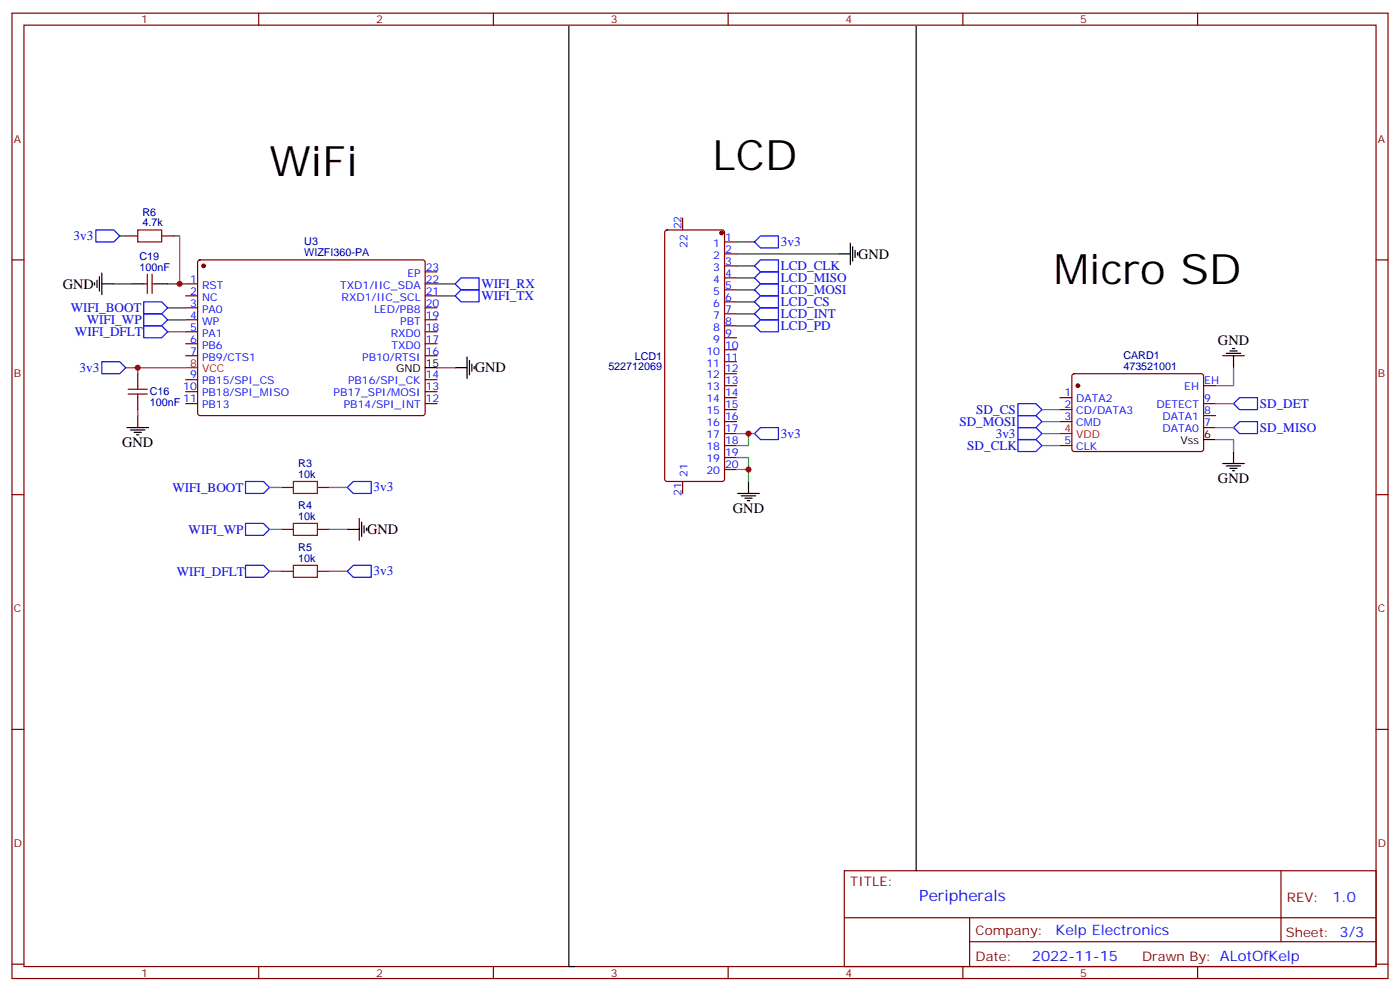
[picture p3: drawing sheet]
<svg xmlns="http://www.w3.org/2000/svg" width="412mm" height="292mm" viewBox="0 0 412 292" stroke-linecap="round" stroke-linejoin="round" font-family="sans-serif">
<g fill="none" stroke="#870000" stroke-width=".35">
<path d="M3.5 3.9h405.4v284.3h-405.4zM7.1 7.4h398.2v277.3h-398.2zM76.2 3.9v3.5M145.3 3.9v3.5M214.5 3.9v3.5M283.6 3.9v3.5M352.8 3.9v3.5M3.5 76.6h3.6M37 69.5h3.6M47.6 69.5h3.6M58.4 76.8l.5-.2h65.6l.5 .2 .2 .5v44.7l-.7 .4-65.9-.1-.4-.6v-44.4zM196 67.9l.5-.2h16.2l.7 .5v72.9l-.4 .7h-16.5l-.7-.4v-73z"/>
<path d="M201.1 64.2v3.5M213.4 71.3h3.6M213.4 74.8h3.6M213.4 78.3h3.6M405.3 76.6h3.6M42.3 83.6h1.1M43.4 80.8v5.6M44.8 83.6h1.1M44.8 80.8v5.6M54.7 83.6h3.5M54.7 87.1h3.5M54.7 90.7h3.5"/>
<path d="M54.7 94.2h3.5M54.7 97.7h3.5M125.2 83.6h3.6M125.2 87.1h3.6M125.2 90.7h3.6M125.2 94.2h3.6M125.2 97.7h3.6M125.2 80.1h3.6M213.4 81.8h3.6M213.4 85.4h3.6M213.4 88.9h3.6M213.4 92.4h3.6"/>
<path d="M213.4 96h3.6M213.4 99.5h3.6M37.7 116.1h5.7M37.7 114.7h5.7M40.6 113.6v1.1M40.6 116.1v1M54.7 101.2h3.5M54.7 104.8h3.5M54.7 111.8h3.5M54.7 115.4h3.5M54.7 118.9h3.5M125.2 101.2h3.6"/>
<path d="M125.2 104.8h3.6M125.2 111.8h3.6M125.2 115.4h3.6M125.2 118.9h3.6M213.4 103h3.6M213.4 106.5h3.6M213.4 110.1h3.6M213.4 113.6h3.6M213.4 117.1h3.6M312.2 117.1h3.5M316 110.3l.4-.2h37.7l.4 .7v21.8l-.7 .4-37.6-.1-.5-.6v-21.5zM354.5 118.9h3.6"/>
<path d="M354.5 113.6h3.6M213.4 120.7h3.6M213.4 124.2h3.6M213.4 127.7h3.6M213.4 131.2h3.6M213.4 134.8h3.6M213.4 138.3h3.6M312.2 120.7h3.5M312.2 124.2h3.5M312.2 131.2h3.5M354.5 125.9h3.6M354.5 122.4h3.6"/>
<path d="M3.5 145.7h3.6M82.9 143.6h3.5M82.9 155.9h3.5M93.5 143.6h3.5M93.5 155.9h3.5M201.1 141.8v3.5M405.3 145.7h3.6M82.9 168.3h3.5M93.5 168.3h3.5M3.5 214.8h3.6M405.3 214.8h3.6M248.7 256.5h156.6v28.2h-156.6z"/>
<path d="M377.3 256.5v20.9M248.7 270.3h156.5M285.6 277.4h119.6M285.6 270.3v14.1M3.5 284h3.6M76.2 284.7v3.5M145.3 284.7v3.5M214.5 284.7v3.5M283.6 284.7v3.5M352.8 284.7v3.5M405.3 284h3.6"/>
</g>
<g fill="#870000" stroke="#870000" stroke-width=".35">
<circle cx="60" cy="78.3" r=".53"/>
<circle cx="212.5" cy="68.6" r=".53"/>
<circle cx="317.5" cy="113.6" r=".53"/>
</g>
<path d="M54.7 108.3h3.5M312.2 127.7h3.5" fill="none" stroke="#f00" stroke-width=".35"/>
<g fill="none" stroke="#000" stroke-width=".35">
<path d="M167.6 7.8v276.9h1.7M269.9 7.8v248.7M246.9 74.8h3.6M250.5 71.6v6.4M251.2 72.7v4.2M251.9 73.7v2.1M252.6 74.4v.7M27.9 83.3v.7M28.6 82.6v2.1M29.3 81.5v4.2M30 83.6h3.5M30 80.4v6.4"/>
<path d="M38.8 83.6h3.5M45.9 83.6h3.5M40.6 110.1v3.5M40.6 117.1v3.6M125.2 108.3h3.6M134.1 108.3h3.5M137.6 105.1v6.4M138.3 106.2v4.2M139 107.2v2.2M139.7 108v.7M360.2 104.8h6.3M361.2 104.1h4.3"/>
<path d="M362.3 103.4h2.1M363 102.7h.7M363.4 104.8v3.5M37.4 125.9h6.3M38.5 126.6h4.2M39.5 127.4h2.1M40.2 128.1h.7M40.6 122.4v3.5M354.5 129.5h3.6M360.2 136.5h6.3M361.2 137.2h4.3M362.3 137.9h2.1"/>
<path d="M363 138.6h.7M363.4 133v3.5M102.3 155.9h3.5M105.8 152.8v6.3M106.5 153.8v4.2M107.2 154.9v2.1M107.9 155.6v.7M217.3 145.3h6.4M218.4 146.1h4.2M219.4 146.8h2.1M220.1 147.5h.7M220.5 141.8v3.5"/>
</g>
<g fill="none" stroke="#00f" stroke-width=".35">
<path d="M28.2 67.7h5.3l1.8 1.8-1.8 1.8h-5.3zM222.2 71.3l1.8-1.8h5.3v3.5h-5.3zM222.2 78.3l1.8-1.7h5.3v3.5h-5.3zM42.3 88.9h5.3l1.8 1.8-1.8 1.7h-5.3zM42.3 92.4h5.3l1.8 1.8-1.8 1.8h-5.3zM42.3 96h5.3l1.8 1.7-1.8 1.8h-5.3zM134.1 87.1l1.7-1.7h5.3v3.5h-5.3zM134.1 83.6l1.7-1.8h5.3v3.6h-5.3zM222.2 81.8l1.8-1.7h5.3v3.5h-5.3zM222.2 85.4l1.8-1.8h5.3v3.5h-5.3zM222.2 88.9l1.8-1.8h5.3v3.6h-5.3zM222.2 96l1.8-1.8h5.3v3.5h-5.3z"/>
<path d="M224 90.7h5.3v3.5h-5.3l-1.8-1.8zM30 106.5h5.3l1.7 1.8-1.7 1.8h-5.3zM299.9 118.9h5.3l1.7 1.8-1.7 1.7h-5.3zM363.4 118.9l1.7-1.8h5.3v3.6h-5.3zM222.2 127.7l1.8-1.8h5.3v3.6h-5.3zM299.9 125.9h5.3l1.7 1.8-1.7 1.8h-5.3zM299.9 129.5h5.3l1.7 1.7-1.7 1.8h-5.3zM299.9 122.4h5.3l1.7 1.8-1.7 1.7h-5.3zM363.4 125.9l1.7-1.7h5.3v3.5h-5.3zM72.3 141.8h5.3l1.8 1.8-1.8 1.7h-5.3zM72.3 154.2h5.3l1.8 1.7-1.8 1.8h-5.3zM102.3 143.6l1.8-1.8h5.3v3.5h-5.3z"/>
<path d="M72.3 166.5h5.3l1.8 1.8-1.8 1.7h-5.3zM102.3 168.3l1.8-1.8h5.3v3.5h-5.3z"/>
</g>
<g fill="none" stroke="#008700" stroke-width=".35">
<path d="M35.3 69.5h1.7M51.2 69.5h1.7v14.1M217 74.8h29.9M217 71.3h5.2M217 78.3h5.2M33.5 83.6h5.3M49.4 83.6h5.3M49.4 90.7h5.3M49.4 94.2h5.3M49.4 97.7h5.3M128.8 83.6h5.3M128.8 87.1h5.3"/>
<path d="M217 81.8h5.2M217 85.4h5.2M217 88.9h5.2M217 92.4h5.2M217 96h5.2M37 108.3h17.7M40.6 108.3v1.8M128.8 108.3h5.3M358.1 118.9h5.3M363.4 108.3v5.3h-5.3M40.6 120.7v1.7M217 134.8h3.5v7"/>
<path d="M217 127.7h5.2M217 138.3h3.5M220.5 127.7v3.5h-3.5M306.9 127.7h5.3M306.9 131.2h5.3M306.9 124.2h5.3M306.9 120.7h5.3M358.1 129.5h5.3v3.5M358.1 125.9h5.3M79.4 143.6h3.5M79.4 155.9h3.5M97 143.6h5.3"/>
<path d="M97 155.9h5.3M79.4 168.3h3.5M97 168.3h5.3"/>
</g>
<path d="M40.6 67.7h7v3.6h-7zM86.4 141.8h7.1v3.5h-7.1zM86.4 154.2h7.1v3.5h-7.1zM86.4 166.5h7.1v3.5h-7.1z" fill="none" stroke="#a10000" stroke-width=".35"/>
<g fill="#c00">
<circle cx="40.6" cy="108.3" r=".88"/>
<circle cx="52.9" cy="83.6" r=".88"/>
<circle cx="220.5" cy="127.7" r=".88"/>
<circle cx="220.5" cy="138.3" r=".88"/>
</g>
<g font-size="12.3">
<text x="79.4" y="51.9">WiFi</text>
<text x="209.9" y="50.1">LCD</text>
<text x="310.4" y="83.6">Micro SD</text>
</g>
<text font-size="4.6" fill="#00f" x="270.8" y="265.5">Peripherals</text>
<g font-size="4.2">
<text x="252.8" y="76.3">GND</text>
<text x="18.5" y="85">GND</text>
<text x="358.8" y="101.6">GND</text>
<text x="139.9" y="109.7">GND</text>
<text x="36" y="131.6">GND</text>
<text x="358.8" y="142.2">GND</text>
<text x="215.9" y="151">GND</text>
<text x="108.1" y="157.3">GND</text>
</g>
<g font-size="4.2" fill="#00f">
<text x="392.5" y="265.7">1.0</text>
<text x="310.9" y="275.3">Kelp Electronics</text>
<text x="304" y="283.1">2022-11-15</text>
</g>
<g font-size="3.9" fill="#00f">
<text x="21.7" y="70.8">3v3</text>
<text x="230" y="72.4">3v3</text>
<text x="230" y="79.5">LCD_CLK</text>
<text x="230" y="83">LCD_MISO</text>
<text x="141.8" y="88.5">WIFI_TX</text>
<text x="141.8" y="84.9">WIFI_RX</text>
<text x="230" y="86.5">LCD_MOSI</text>
<text x="20.8" y="91.9">WIFI_BOOT</text>
<text x="25.6" y="95.5">WIFI_WP</text>
<text x="230" y="90.1">LCD_CS</text>
<text x="230" y="93.6">LCD_INT</text>
<text x="22.1" y="99">WIFI_DFLT</text>
<text x="230" y="97.1">LCD_PD</text>
<text x="23.5" y="109.6">3v3</text>
<text x="282.6" y="125.4">SD_MOSI</text>
<text x="287.6" y="121.9">SD_CS</text>
<text x="371.1" y="120.1">SD_DET</text>
<text x="230" y="128.9">3v3</text>
<text x="293.3" y="129">3v3</text>
<text x="371.1" y="127.2">SD_MISO</text>
<text x="284.9" y="132.5">SD_CLK</text>
<text x="50.8" y="144.9">WIFI_BOOT</text>
<text x="110.1" y="144.8">3v3</text>
<text x="55.5" y="157.2">WIFI_WP</text>
<text x="52.1" y="169.5">WIFI_DFLT</text>
<text x="110.1" y="169.5">3v3</text>
</g>
<g font-size="3.9" fill="#800">
<text x="250.5" y="261.1">TITLE:</text>
<text x="379.1" y="265.7">REV:</text>
<text x="287.4" y="275.3">Company:</text>
<text x="378.7" y="275.9">Sheet: 3/3</text>
<text x="287.4" y="282.9">Date:</text>
<text x="336.4" y="283">Drawn By: ALotOfKelp</text>
</g>
<g font-size="3.2" fill="#800">
<text x="41.6" y="6.9">1</text>
<text x="110.8" y="6.9">2</text>
<text x="179.9" y="6.9">3</text>
<text x="249.1" y="6.9">4</text>
<text x="318.2" y="6.9">5</text>
<text x="4.1" y="42">A</text>
<text x="405.9" y="42">A</text>
<text x="4.1" y="111.1">B</text>
<text x="405.9" y="111.1">B</text>
<text x="4.1" y="180.3">C</text>
<text x="405.9" y="180.3">C</text>
<text x="4.1" y="249.4">D</text>
<text x="405.9" y="249.4">D</text>
<text x="41.6" y="287.7">1</text>
<text x="110.8" y="287.7">2</text>
<text x="179.9" y="287.7">3</text>
<text x="249.1" y="287.7">4</text>
<text x="318.2" y="287.7">5</text>
</g>
<g font-size="3.2" fill="#000080">
<text x="42" y="63.5">R6</text>
<text x="42" y="66.7">4.7k</text>
<text x="41.1" y="76.6">C19</text>
<text x="89.6" y="75.3">WIZFI360-PA</text>
<text x="89.6" y="72.2">U3</text>
<text x="41.1" y="79.7">100nF</text>
<text x="187" y="106">LCD1</text>
<text x="330.9" y="105.7">CARD1</text>
<text x="179.2" y="109.1">522712069</text>
<text x="330.9" y="108.9">473521001</text>
<text x="44.1" y="119.7">100nF</text>
<text x="44.1" y="116.4">C16</text>
<text x="87.9" y="137.6">R3</text>
<text x="87.9" y="140.8">10k</text>
<text x="87.9" y="149.9">R4</text>
<text x="87.9" y="153.1">10k</text>
<text x="87.9" y="165.5">10k</text>
<text x="87.9" y="162.3">R5</text>
</g>
<g font-size="3.2" fill="#00f">
<text x="200.7" y="67.6" transform="rotate(-90 200.7 67.6)">22</text>
<text x="213.6" y="70.9">1</text>
<text x="202.5" y="73.1" transform="rotate(-90 202.5 73.1)">22</text>
<text x="210.1" y="72.7">1</text>
<text x="210.1" y="76.2">2</text>
<text x="213.6" y="74.4">2</text>
<text x="213.6" y="78">3</text>
<text x="56" y="83.3">1</text>
<text x="120" y="81.5">EP</text>
<text x="125.4" y="83.3">22</text>
<text x="125.4" y="79.7">23</text>
<text x="210.1" y="79.7">3</text>
<text x="210.1" y="83.3">4</text>
<text x="213.6" y="81.5">4</text>
<text x="56" y="86.8">2</text>
<text x="59.5" y="85">RST</text>
<text x="59.5" y="88.5">NC</text>
<text x="100.2" y="85">TXD1/IIC_SDA</text>
<text x="100.6" y="88.5">RXD1/IIC_SCL</text>
<text x="125.4" y="86.8">21</text>
<text x="210.1" y="86.8">5</text>
<text x="213.6" y="85">5</text>
<text x="213.6" y="88.5">6</text>
<text x="56" y="90.3">3</text>
<text x="56" y="93.8">4</text>
<text x="59.5" y="92.1">PA0</text>
<text x="59.5" y="95.6">WP</text>
<text x="110.2" y="92.1">LED/PB8</text>
<text x="117.9" y="95.6">PBT</text>
<text x="125.4" y="93.8">19</text>
<text x="125.4" y="90.3">20</text>
<text x="210.1" y="90.3">6</text>
<text x="210.1" y="93.8">7</text>
<text x="213.6" y="92.1">7</text>
<text x="213.6" y="95.6">8</text>
<text x="56" y="97.4">5</text>
<text x="56" y="100.9">6</text>
<text x="59.5" y="99.1">PA1</text>
<text x="115.1" y="99.1">RXD0</text>
<text x="125.4" y="100.9">17</text>
<text x="125.4" y="97.4">18</text>
<text x="210.1" y="97.4">8</text>
<text x="210.1" y="100.9">9</text>
<text x="213.6" y="99.1">9</text>
<text x="56" y="104.4">7</text>
<text x="59.5" y="102.7">PB6</text>
<text x="59.5" y="106.2">PB9/CTS1</text>
<text x="106.7" y="106.2">PB10/RTSI</text>
<text x="115.3" y="102.7">TXD0</text>
<text x="125.4" y="104.4">16</text>
<text x="208.1" y="104.4">10</text>
<text x="208.1" y="108">11</text>
<text x="213.6" y="102.7">10</text>
<text x="213.6" y="106.2">11</text>
<text x="56" y="111.5">9</text>
<text x="59.5" y="113.2">PB15/SPI_CS</text>
<text x="102.5" y="113.2">PB16/SPI_CK</text>
<text x="125.4" y="111.5">14</text>
<text x="208.1" y="111.5">12</text>
<text x="213.6" y="109.7">12</text>
<text x="213.6" y="113.2">13</text>
<text x="354.7" y="113.2">EH</text>
<text x="54" y="115">10</text>
<text x="54" y="118.5">11</text>
<text x="59.5" y="116.8">PB18/SPI_MISO</text>
<text x="98.3" y="116.8">PB17_SPI/MOSI</text>
<text x="125.4" y="118.5">12</text>
<text x="125.4" y="115">13</text>
<text x="208.1" y="115">13</text>
<text x="208.1" y="118.5">14</text>
<text x="213.6" y="116.8">14</text>
<text x="313.5" y="116.8">1</text>
<text x="317" y="118.5">DATA2</text>
<text x="348.8" y="115">EH</text>
<text x="354.7" y="118.5">9</text>
<text x="59.5" y="120.3">PB13</text>
<text x="101.3" y="120.3">PB14/SPI_INT</text>
<text x="208.1" y="122.1">15</text>
<text x="208.1" y="125.6">16</text>
<text x="213.6" y="120.3">15</text>
<text x="213.6" y="123.8">16</text>
<text x="313.5" y="120.3">2</text>
<text x="313.5" y="123.8">3</text>
<text x="317" y="122.1">CD/DATA3</text>
<text x="317" y="125.6">CMD</text>
<text x="340.6" y="120.3">DETECT</text>
<text x="342.5" y="123.8">DATA1</text>
<text x="354.7" y="125.6">7</text>
<text x="354.7" y="122.1">8</text>
<text x="208.1" y="129.1">17</text>
<text x="213.6" y="127.4">17</text>
<text x="213.6" y="130.9">18</text>
<text x="313.5" y="130.9">5</text>
<text x="342.5" y="127.4">DATA0</text>
<text x="208.1" y="132.6">18</text>
<text x="208.1" y="136.2">19</text>
<text x="213.6" y="134.4">19</text>
<text x="213.6" y="137.9">20</text>
<text x="317" y="132.6">CLK</text>
<text x="202.5" y="140.5" transform="rotate(-90 202.5 140.5)">21</text>
<text x="208.1" y="139.7">20</text>
<text x="200.7" y="146" transform="rotate(-90 200.7 146)">21</text>
</g>
<g font-size="3.2" fill="#f00">
<text x="56" y="108">8</text>
<text x="59.5" y="109.7">VCC</text>
<text x="313.5" y="127.4">4</text>
<text x="317" y="129.1">VDD</text>
</g>
<g font-size="3.2">
<text x="125.4" y="108">15</text>
<text x="116.6" y="109.7">GND</text>
<text x="347.8" y="130.9">Vss</text>
<text x="354.7" y="129.1">6</text>
</g>
</svg>
